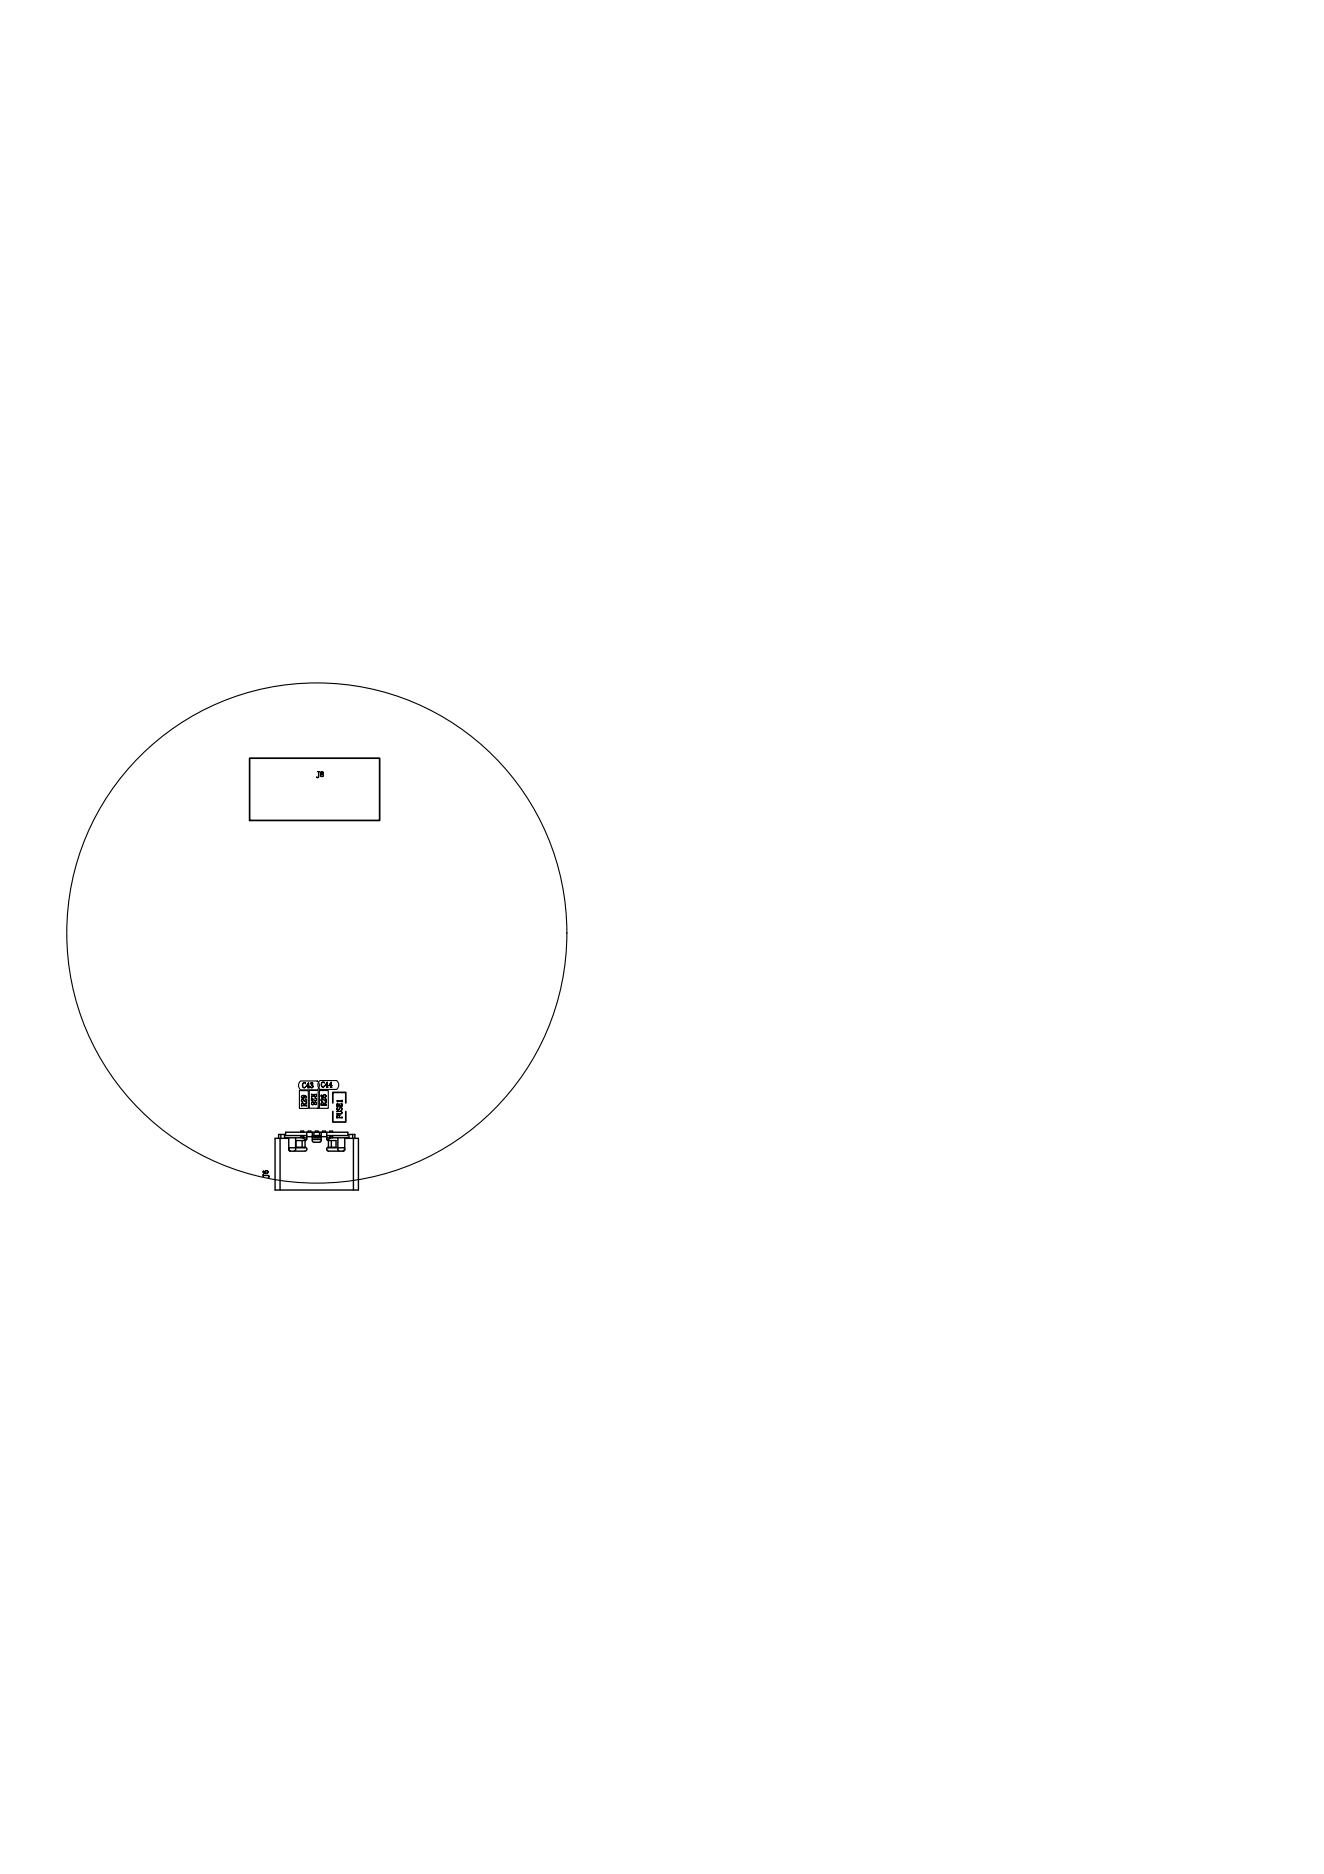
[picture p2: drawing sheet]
<svg xmlns="http://www.w3.org/2000/svg" width="210mm" height="297mm" viewBox="0 0 210 297" stroke-linecap="round" stroke-linejoin="round" font-family="sans-serif">
<g fill="none" stroke="#000" stroke-width=".18">
<path d="M47.7 171.3h2.6a.91 .91 0 0 1 0 1.5h-2.6a.91 .91 0 0 1 0-1.5zM50.7 171.3h2.7a.91 .91 0 0 1 0 1.4h-2.7a.91 .91 0 0 1 0-1.4z"/>
<circle cx="50.2" cy="147.9" r="39.6"/>
</g>
<path d="M39.6 120.2h20.6v9.8h-20.6z" fill="none" stroke="#000" stroke-width=".27"/>
<g font-size="10.1">
<text x="39.4" y="128.7">J8</text>
<text x="42.7" y="187.3">J6</text>
</g>
<text font-size="5" x="52.6" y="177.3">FUSE1</text>
<g font-size="3">
<text x="47.4" y="175.4">R29</text>
<text x="48.9" y="175.3">R28</text>
<text x="50.6" y="175.3">R26</text>
</g>
<text font-size="1.6" x="47.2" y="172.6">C43C44</text>
</svg>
